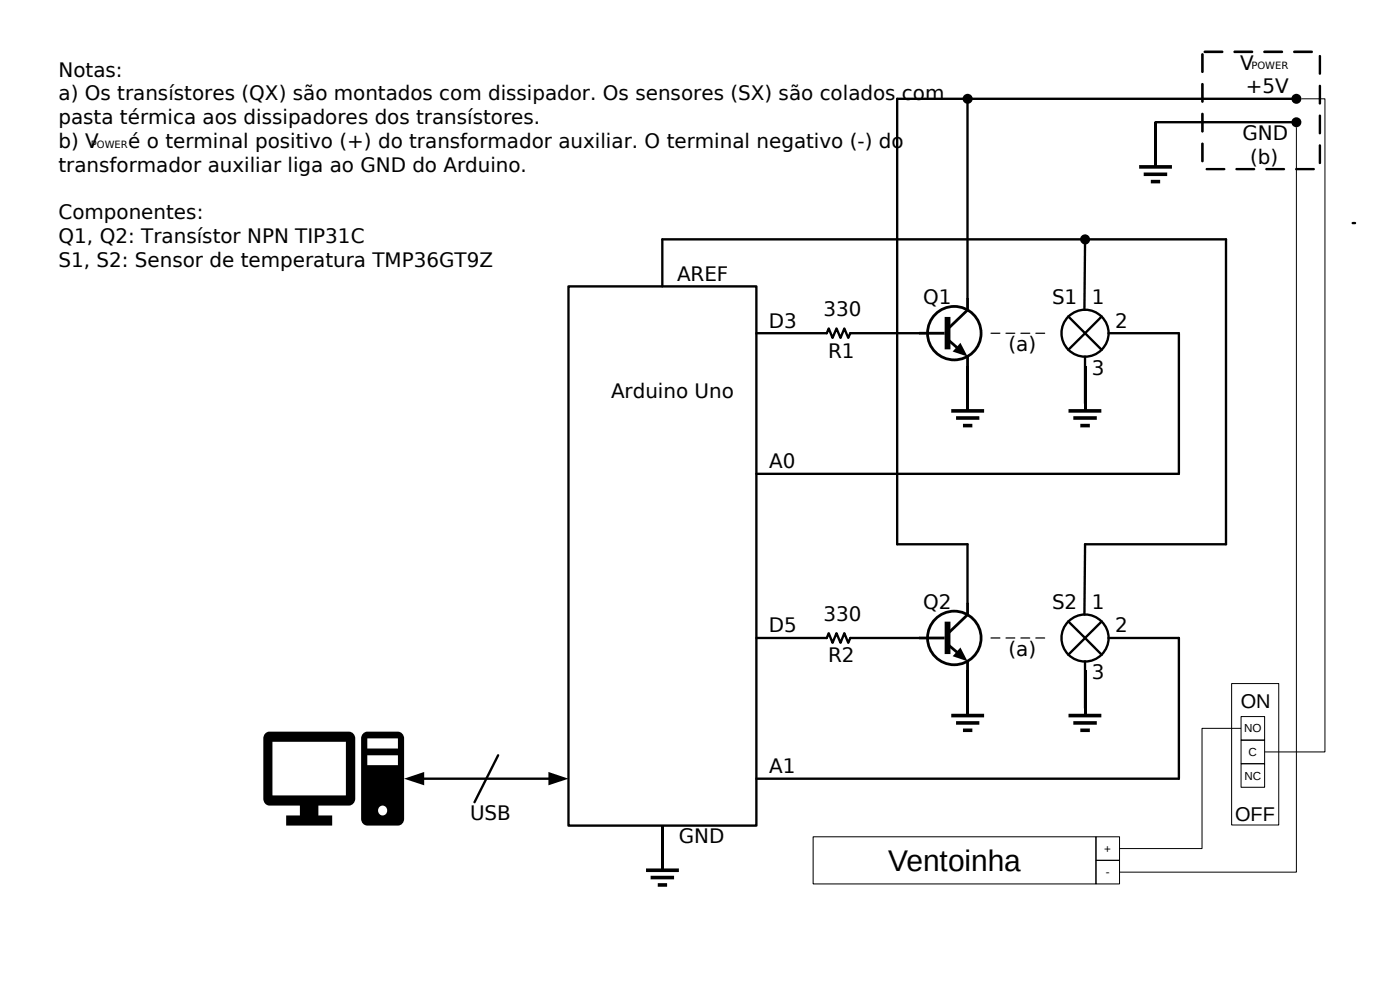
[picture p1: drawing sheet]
<svg xmlns="http://www.w3.org/2000/svg" width="297mm" height="210mm" viewBox="0 0 297 210" stroke-linecap="round" stroke-linejoin="round" font-family="sans-serif">
<g fill="none" stroke="#000" stroke-width=".5">
<path d="M205.2 21v42.2M245.1 25.9h29.9M275 21h-84.7v94.5h14.9v12.4M230.2 50.8l-.2 14.9M287 47.3h.5M120.6 60.8h39.9v114.3h-39.9zM140.5 60.8v-10h119.6v64.7h-29.9l-.2 14.9M160.5 70.7h14.9l.4-1 .8 2 .9-2 .8 2 .8-2 .8 2 .5-1h14.6M226.6 67.2a5 5 0 0 1 7.1 0M226.6 74.2a5 5 0 0 1 0-7l7.1 7M226.6 74.2a5 5 0 0 0 7.1 0M226.6 74.2l7.1-7a4.9 4.9 0 0 1 0 7"/>
<path d="M230.2 75.7v9.9M235.2 70.7h14.9v29.8h-89.6M160.5 135.3h14.9l.4-1 .8 2.1 .9-2.1 .8 2.1 .8-2.1 .8 2.1 .5-1.1h14.6M226.6 131.8a4.9 4.9 0 0 1 7.1 0M226.6 131.8a5 5 0 0 0 0 7.1M226.6 138.9a5 5 0 0 0 7.1 0M226.6 131.8l7.1 7.1M233.7 131.8a4.9 4.9 0 0 1 0 7.1M233.7 131.8l-7.1 7.1M235.2 135.3h14.9v29.9h-89.6M230.2 140.3v9.9M89.6 165.2h27.1"/>
<path d="M105.7 160.2l-5 10"/>
</g>
<g fill="none" stroke="#000" stroke-width=".59">
<path d="M195 70.7h5.4M201.4 72.3l1.5 1.4M205.3 63.2v2.6l-3.9 3.7M205.3 75.6v2.6M195 135.3h5.4M201.4 137l1.5 1.3M205.3 127.9v2.5l-3.9 3.7M205.3 140.3v2.5"/>
<circle cx="202.4" cy="70.7" r="5.7"/>
<circle cx="202.4" cy="135.3" r="5.7"/>
</g>
<g fill="#000">
<path d="M85.7 165.2l4.3-1.4v2.8zM116.3 163.8l4.3 1.4-4.3 1.4z"/>
<path d="M254.9 11.4l.3-.1 .2 .2v3.7l-.3 .3-.3-.3zM254.9 17.7l.3-.1 .2 .3v3.7l-.3 .2-.3-.2zM254.9 24l.3-.1 .2 .3v3.7l-.3 .2-.3-.2zM254.9 30.3h.3l.2 .2v3.7l-.3 .2-.3-.2zM255.8 35.7l3.9-.1 .3 .3-.3 .2h-3.7h-.2zM262.1 35.7l3.9-.1 .3 .3-.3 .2h-3.7h-.2zM268.5 35.7l3.9-.1 .2 .3-.2 .2h-3.7h-.2zM274.8 35.7l3.9-.1 .2 .3-.2 .2h-3.7h-.2zM279.9 30.6l.3 .1 .1 .2v3.7l-.3 .2-.3-.2v-3.7zM279.9 24.3l.3 .1 .1 .2v3.7l-.3 .2-.3-.2v-3.7zM279.9 18l.3 .1 .1 .1v3.7l-.3 .3-.3-.3v-3.7zM279.9 11.7h.3l.1 .2v3.7l-.3 .3-.3-.3v-3.7zM274.5 10.8l3.8-.1 .2 .3-.2 .3h-3.7l-.3-.3zM268 10.9l.3-.2h3.7l.2 .3-.2 .3h-3.7l-.3-.2zM261.8 10.8l3.8-.1 .3 .3-.3 .3h-3.7l-.3-.3zM255.5 10.8l3.8-.1 .2 .3-.2 .3h-3.7l-.3-.3z" fill-rule="evenodd"/>
<path d="M244.9 25.9h.5v9.2h-.5z" fill-rule="evenodd"/>
<path d="M203.7 72.7l-1.6 1.9 3.2 1zM200.4 67.2h1.2v6.9h-1.2z" fill-rule="evenodd"/>
<path d="M205 77.6h.6v9.2h-.6z" fill-rule="evenodd"/>
<path d="M210.2 70.6h1.9l.1 .2h-1.9zM213.3 70.6h2l.1 .2h-2zM216.5 70.6h1.9l.2 .2h-2zM219.7 70.6h1.9l.1 .2h-1.9z" fill-rule="evenodd"/>
<path d="M229.9 77.6h.6v9.2h-.6z" fill-rule="evenodd"/>
<path d="M203.7 137.4l-1.6 1.8 3.2 1.1zM200.4 131.9h1.2v6.8h-1.2z" fill-rule="evenodd"/>
<path d="M210.2 135.3l1.9-.1 .1 .2-1.9 .1zM213.3 135.3l2-.1 .1 .2-2 .1zM216.5 135.3l1.9-.1 .2 .2-2 .1zM219.7 135.3l1.9-.1 .1 .2-1.9 .1z" fill-rule="evenodd"/>
<path d="M56.4 155.5l.7-.3h16.9a1.39 1.39 0 0 1 1.4 1.4v12.8a1.44 1.44 0 0 1-1.4 1.5h-6.5v2.1h3v2.1h-9.8v-2.1h2.9v-2.1h-6.5a1.36 1.36 0 0 1-1.2-1.5v-12.8v-.4zM57.8 157.4v11.3h15.6v-11.3z" fill-rule="evenodd"/>
<path d="M77.1 155.5l.8-.3h6.5a1.38 1.38 0 0 1 1.3 1.4v17.1a1.38 1.38 0 0 1-1.3 1.4h-6.5a1.35 1.35 0 0 1-1.3-1.4v-17.1l.1-.4zM80.1 172a1.05 1.05 0 0 0 2.1 0 1.05 1.05 0 0 0-2.1 0zM77.9 160.2v2.1h6.5v-2.1zM77.9 156.6v2.2h6.5v-2.2z" fill-rule="evenodd"/>
<path d="M205 142.3h.6v9.2h-.6z" fill-rule="evenodd"/>
<path d="M229.9 142.3h.6v9.2h-.6z" fill-rule="evenodd"/>
<path d="M140.3 175.1h.5v9.2h-.5z" fill-rule="evenodd"/>
<circle cx="205.3" cy="21" r="1.07"/>
<circle cx="275" cy="25.9" r="1.06"/>
<circle cx="275" cy="21" r="1.06"/>
<circle cx="230.2" cy="50.8" r="1.07"/>
</g>
<g fill="none" stroke="#000" stroke-width=".76" stroke-linecap="butt">
<path d="M241.7 35.4h6.9M242.6 37h5M244.1 38.5h2M201.8 87.2h7M202.8 88.7h5M204.3 90.3h2M226.7 87.2h6.9M227.7 88.7h5M229.2 90.3h2M201.8 151.8h7M202.8 153.4h5M204.3 154.9h2"/>
<path d="M226.7 151.8h6.9M227.7 153.4h5M229.2 154.9h2M137 184.6h7M138 186.2h5M139.5 187.7h2"/>
</g>
<path d="M275 27v158h-37.5M276.1 21h5v138.5h-12.8M261.3 145h10v30h-10zM263.3 152h5v5h-5zM263.3 157h5v5h-5zM263.3 154.5h-8.3v25.5h-17.5M172.5 177.5h60v10h-60zM232.5 177.5h5v5h-5zM263.3 162h5v5h-5zM232.5 182.5h5v5h-5z" fill="none" stroke="#000" stroke-width=".21"/>
<text font-size="6.3" x="188.4" y="184.7">Ventoinha</text>
<g font-size="4.2">
<text x="12.4" y="16.2">Notas:</text>
<text x="263.1" y="14.8">V</text>
<text x="12.4" y="21.3">a) Os transístores (QX) são montados com dissipador. Os sensores (SX) são colados com</text>
<text x="264.3" y="19.8">+5V</text>
<text x="12.4" y="26.3">pasta térmica aos dissipadores dos transístores.</text>
<text x="263.6" y="29.7">GND</text>
<text x="12.4" y="31.4">b) V</text>
<text x="27.2" y="31.4">é o terminal positivo (+) do transformador auxiliar. O terminal negativo (-) do</text>
<text x="265.2" y="34.7">(b)</text>
<text x="12.4" y="36.5">transformador auxiliar liga ao GND do Arduino.</text>
<text x="12.4" y="46.6">Componentes:</text>
<text x="12.4" y="51.6">Q1, Q2: Transístor NPN TIP31C</text>
<text x="12.4" y="56.7">S1, S2: Sensor de temperatura TMP36GT9Z</text>
<text x="143.6" y="59.6">AREF</text>
<text x="195.9" y="64.5">Q1</text>
<text x="223.2" y="64.5">S1</text>
<text x="231.6" y="64.5">1</text>
<text x="163.1" y="69.5">D3</text>
<text x="174.7" y="67">330</text>
<text x="236.6" y="69.5">2</text>
<text x="175.7" y="75.9">R1</text>
<text x="213.9" y="74.5">(a)</text>
<text x="231.6" y="79.4">3</text>
<text x="129.6" y="84.5">Arduino Uno</text>
<text x="163.2" y="99.4">A0</text>
<text x="174.7" y="131.7">330</text>
<text x="195.9" y="129.1">Q2</text>
<text x="223.2" y="129.2">S2</text>
<text x="231.6" y="129.2">1</text>
<text x="163.1" y="134.1">D5</text>
<text x="236.6" y="134.1">2</text>
<text x="175.7" y="140.5">R2</text>
<text x="213.9" y="139.2">(a)</text>
<text x="231.6" y="144.1">3</text>
<text x="263.2" y="150.1">ON</text>
<text x="163.2" y="164">A1</text>
<text x="99.7" y="173.9">USB</text>
<text x="144" y="178.9">GND</text>
<text x="262" y="174.1">OFF</text>
</g>
<g font-size="2.5">
<text x="263.9" y="155.4">NO</text>
<text x="264.9" y="160.4">C</text>
<text x="264" y="165.4">NC</text>
<text x="234.3" y="180.9">+</text>
<text x="234.6" y="185.9">-</text>
</g>
<g font-size="2.1">
<text x="265.5" y="14.7">POWER</text>
<text x="19.3" y="31.4">POWER</text>
</g>
</svg>
